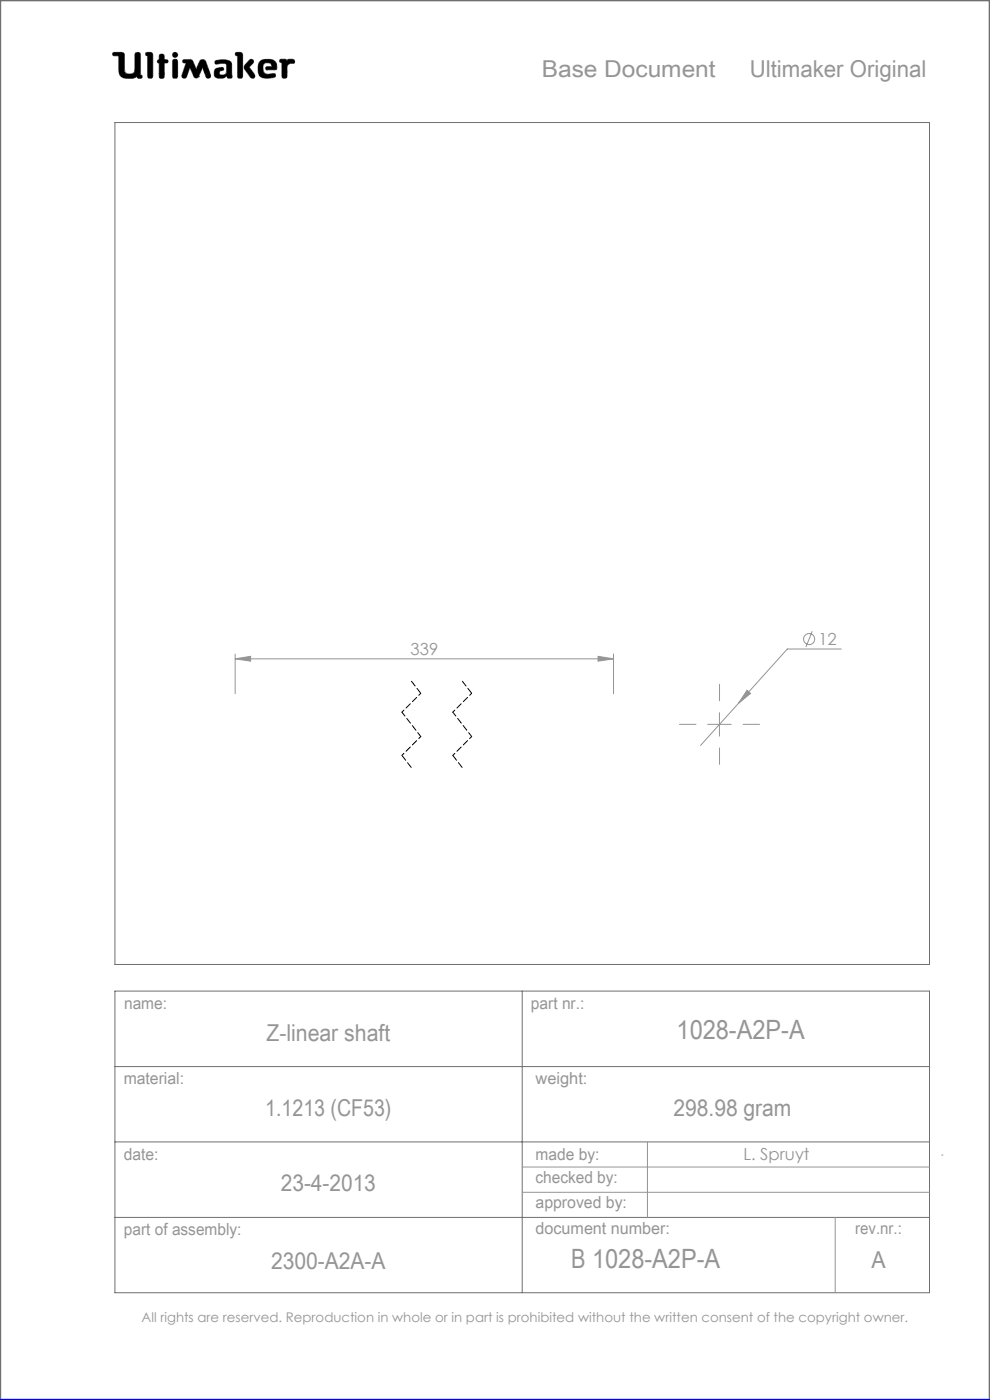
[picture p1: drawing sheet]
<svg xmlns="http://www.w3.org/2000/svg" width="210mm" height="297mm" viewBox="0 0 210 297" stroke-linecap="round" stroke-linejoin="round" font-family="sans-serif">
<g fill="none" stroke="#6f6f6f" stroke-width=".21">
<path d="M24 11.1h1.9l.4 .3 .2 3.9a1.51 1.51 0 0 0 2 0l.2-4a.77 .77 0 0 1 1 0l.1 4.6 .3 .1a.39 .39 0 0 1-.3 .6l-.6-.1-.1-.3a3.8 3.8 0 0 1-3 .3l-.6-.5-.2-.6-.1-3.6h-1a.39 .39 0 0 1-.3-.2 .39 .39 0 0 1 .1-.5zM31 11.1l1.2 .1 .2 .4-.1 4.8a.6 .6 0 0 1-.6 .2 .6 .6 0 0 1-.4-.5v-4.3l-.4-.1zM33.8 12.7v-1.1a.6 .6 0 0 1 .7-.1 .6 .6 0 0 1 .4 .5v.7h.6a.37 .37 0 0 1 0 .6l-.6 .1-.1 3.1a.6 .6 0 0 1-.6 .1 .6 .6 0 0 1-.4-.5v-2.7M33.8 12.7h.1M33.8 13.4h.1M33.8 15.7h.1M33.8 12.7h-.3l-.1 .3v.2l.4 .2M36.7 11.3l.4-.2 .4 .2 .2 .3-.2 .4-.4 .2-.4-.2-.1-.4zM36.8 12.6h.7l.2 .5v3l-.2 .5h-.7l-.2-.5v-3zM38.9 12.7l1.4-.1 .4 .2 .9 1.9 .7-1.6a.73 .73 0 0 1 .7-.5 .73 .73 0 0 1 .7 .5l1 2.8-.1 .5a.53 .53 0 0 1-.5 .2 .53 .53 0 0 1-.4-.3l-.7-2-1 2.1-.4 .2-.4-.2-.9-2.1-.7 2a.54 .54 0 0 1-.5 .3 .54 .54 0 0 1-.5-.2v-.5l.9-2.5-.7-.2zM42.1 16.3h.1M45.6 12.9a3.7 3.7 0 0 1 3.4 .3l.1 .5 .1 2.7a.64 .64 0 0 1-1-.2l-.1-.1a1.93 1.93 0 0 1-2.5 .2 1.32 1.32 0 0 1 .4-1.8l1-.2 .3 .1 .1 .2v.3a.73 .73 0 0 0-.9 .8 .98 .98 0 0 0 1.4 0l.2-.6-.1-1.5a2.59 2.59 0 0 0-2 0l-.4-.2z"/>
<path d="M50 11.1l1.3 .1 .2 .4-.1 4.8a.57 .57 0 0 1-.6 .2 .57 .57 0 0 1-.4-.5v-4.3l-.4-.1zM52.9 12.8l.4-.2 .4 .1 .1 .4-1 1.1 1.2 1.6 .1 .5-.2 .3h-.4a5.9 5.9 0 0 1-1.7-2.2l.1-.6zM55 13.3a2.62 2.62 0 0 1 3.5-.1l.2 1.1-.1 .5h-2l-.2-.1v-.5l1.3-.1-.2-.5a1.24 1.24 0 0 0-1.6 .1l-.1 1.1 .2 .6 .8 .4 1.5-.2 .1 .1v.6a3.8 3.8 0 0 1-3.3-.1 3.2 3.2 0 0 1-.1-2.9zM56.6 14.8h.1M59.4 12.6h1.2l.3 .3a1.21 1.21 0 0 1 1.5-.2v.7l-.9 .1-.6 .4-.1 2.5a.6 .6 0 0 1-.6 .2 .6 .6 0 0 1-.4-.5v-2.8l-.5-.2zM24.4 26h172.8v178.6h-172.8zM24.4 210.3h172.8v63.9h-172.8zM110.8 210.3v63.9M24.4 226.3h172.8M24.4 242.2h172.8M24.4 258.3h172.8"/>
</g>
<path d="M0 297v-297h210v297" fill="none" stroke="#6f6f6f" stroke-width=".5"/>
<g fill="none" stroke="#959595" stroke-width=".21">
<path d="M49.9 139.8l3.3-.6v1.1zM49.9 138.7v8.5M49.9 139.8h80.2M126.9 139.2l3.2 .6-3.2 .5zM130.1 138.7v8.5M172.3 133.9l-1.3 3.4M178.5 137.7h-11.5l-18.4 20.4M150.1 153.7h5M152.6 151.2v5M158.5 146.4l.7 .7-2.6 2.1zM110.8 247.6h86.4M110.8 252.9h86.4"/>
<path d="M137.3 242.2v16.1M177.2 258.3v15.9M199.7 245h.3"/>
<circle cx="171.6" cy="135.6" r="1.18"/>
</g>
<path d="M0 297h210" fill="none" stroke="#00f" stroke-width=".5"/>
<path d="M45.7 12.9l-.1 .5 .2 .2 1.2-.2 .9 .1 .2 .3-.1 1.4a.84 .84 0 0 1-.6 .7 .84 .84 0 0 1-.9-.3l.1-.4 .4-.2a.36 .36 0 0 0 .4-.4 .36 .36 0 0 0-.4-.3 1.23 1.23 0 0 0-1.6 1 1.07 1.07 0 0 0 .3 1.1 1.07 1.07 0 0 0 1.1 .2h.6l.3-.2a.28 .28 0 0 1 .4-.3 .28 .28 0 0 1 .2 .4 .57 .57 0 0 0 .6 .2 .57 .57 0 0 0 .3-.6l-.1-2.4a1.23 1.23 0 0 0-1.5-1zM50 11.1v.6l.4 .1v4.6l.3 .2h.5l.3-.3v-4.8l-.4-.4zM53 12.7l-1.2 1.3v.5l1.4 2 .6 .1 .2-.2v-.6l-1.2-1.6 1-.9v-.4l-.4-.3zM55.2 12.9a2.9 2.9 0 0 0 .1 3.4l.5 .2 1 .1 1.4-.2 .3-.2-.1-.5-.2-.1-1.4 .2-.6-.2-.3-.4-.1-.5a.99 .99 0 0 1 .7-1.3 .99 .99 0 0 1 1.2 .7l-1.2 .1-.2 .4 .3 .2h1.5a.51 .51 0 0 0 .6-.1 .51 .51 0 0 0 0-.6 1.62 1.62 0 0 0-2-1.5l-1.1 .1zM59.4 12.6l-.1 .6 .5 .1v3l.2 .3h.6l.3-.4v-2.3l.6-.4 .9-.1 .1-.5-.3-.3h-1l-.3 .3-.4-.3zM36.7 12.7l-.1 .3v3.4l.2 .2h.7l.2-.3v-3.4l-.2-.3zM36.6 11.6a.56 .56 0 0 0 1.1 0 .56 .56 0 0 0-1.1 0zM33.8 11.6v1.1l-.4 .2v.4l.4 .1v2.9l.2 .3h.5l.4-.4v-2.8l.7-.1 .1-.4-.3-.2h-.5v-.8l-.2-.4h-.6zM31 11.1l-.1 .6 .4 .1v4.5l.3 .3h.5l.3-.5v-4.7l-.4-.3zM38.8 12.7v.5l.7 .2-.9 2.5 .1 .6 .5 .1 .3-.2 .8-2.1 .9 2.1 .3 .2h.3l.3-.2 .9-2.1 .7 2.1 .6 .2 .4-.2v-.5l-1-2.8-.3-.4h-.7l-.3 .2-.8 1.8-.9-1.9-.4-.2zM24 11.2v.6h1.2v2.7a1.76 1.76 0 0 0 2.2 2.1h.9l.8-.4 .3 .4h.6l.2-.2-.1-.4-.3-.1v-4.4l-.4-.4h-.5l-.3 .4v3.4a.81 .81 0 0 1-1.1 .8h-.1a.86 .86 0 0 1-1-1.1l-.1-3.3-.4-.2z" fill-rule="evenodd" fill="#000"/>
<path d="M87.3 144.5l2 2.6M98 144.5l2 2.6M85.3 160.3l2 2.5M96 160.3l2 2.5" fill="none" stroke="#000" stroke-width=".21" stroke-dasharray="1.3 .6"/>
<path d="M89.3 147.1l-4 4M89.3 156.3l-4 4M100 147.1l-4 4M100 156.3l-4 4" fill="none" stroke="#000" stroke-width=".21" stroke-dasharray="1.3 .6" stroke-dashoffset=".7"/>
<path d="M85.3 151.1l4 5.2M96 151.1l4 5.2" fill="none" stroke="#000" stroke-width=".21" stroke-dasharray="1.3 .6" stroke-dashoffset=".2"/>
<path d="M147.6 153.7h-3.5M152.6 148.7v-3.5M152.6 158.7v3.5M157.6 153.7h3.5" fill="none" stroke="#959595" stroke-width=".21" stroke-dasharray="15.2 1.3 1.3 1.3"/>
<g fill="#959595">
<path d="M158.5 146.4l.7 .7-2.6 2.1z"/>
<path d="M49.9 139.8l3.3-.6v1.1zM126.9 139.2l3.2 .6-3.2 .5z"/>
</g>
<g font-size="5.6" fill="#959595">
<text x="143.5" y="220.3">1028-A2P-A</text>
<text x="121.1" y="269.1">B 1028-A2P-A</text>
</g>
<g font-size="4.9" fill="#959595">
<text x="114.9" y="16.3">Base Document</text>
<text x="159" y="16.3">Ultimaker Original</text>
<text x="56.5" y="220.9">Z-linear shaft</text>
<text x="56.3" y="236.7">1.1213 (CF53)</text>
<text x="142.8" y="236.7">298.98 gram</text>
<text x="59.6" y="252.7">23-4-2013</text>
<text x="57.5" y="269.3">2300-A2A-A</text>
<text x="184.9" y="269.1">A</text>
</g>
<g font-size="3.5" fill="#959595">
<text x="173.6" y="136.9">12</text>
<text x="87.1" y="139">339</text>
<text x="26.3" y="214.1">name:</text>
<text x="112.6" y="214">part nr.:</text>
<text x="26.2" y="229.9">material:</text>
<text x="113.6" y="229.9">weight:</text>
<text x="26.3" y="246">date:</text>
<text x="113.6" y="246">made by:</text>
<text x="113.6" y="251.1">checked by:</text>
<text x="157.7" y="246.2">L. Spruyt</text>
<text x="113.6" y="256.3">approved by:</text>
<text x="26.3" y="262">part of assembly:</text>
<text x="113.6" y="261.8">document number:</text>
<text x="181.4" y="261.9">rev.nr.:</text>
</g>
<text font-size="2.8" fill="#959595" x="30" y="280.4">All rights are reserved. Reproduction in whole or in part is prohibited without the written consent of the copyright owner.</text>
</svg>
